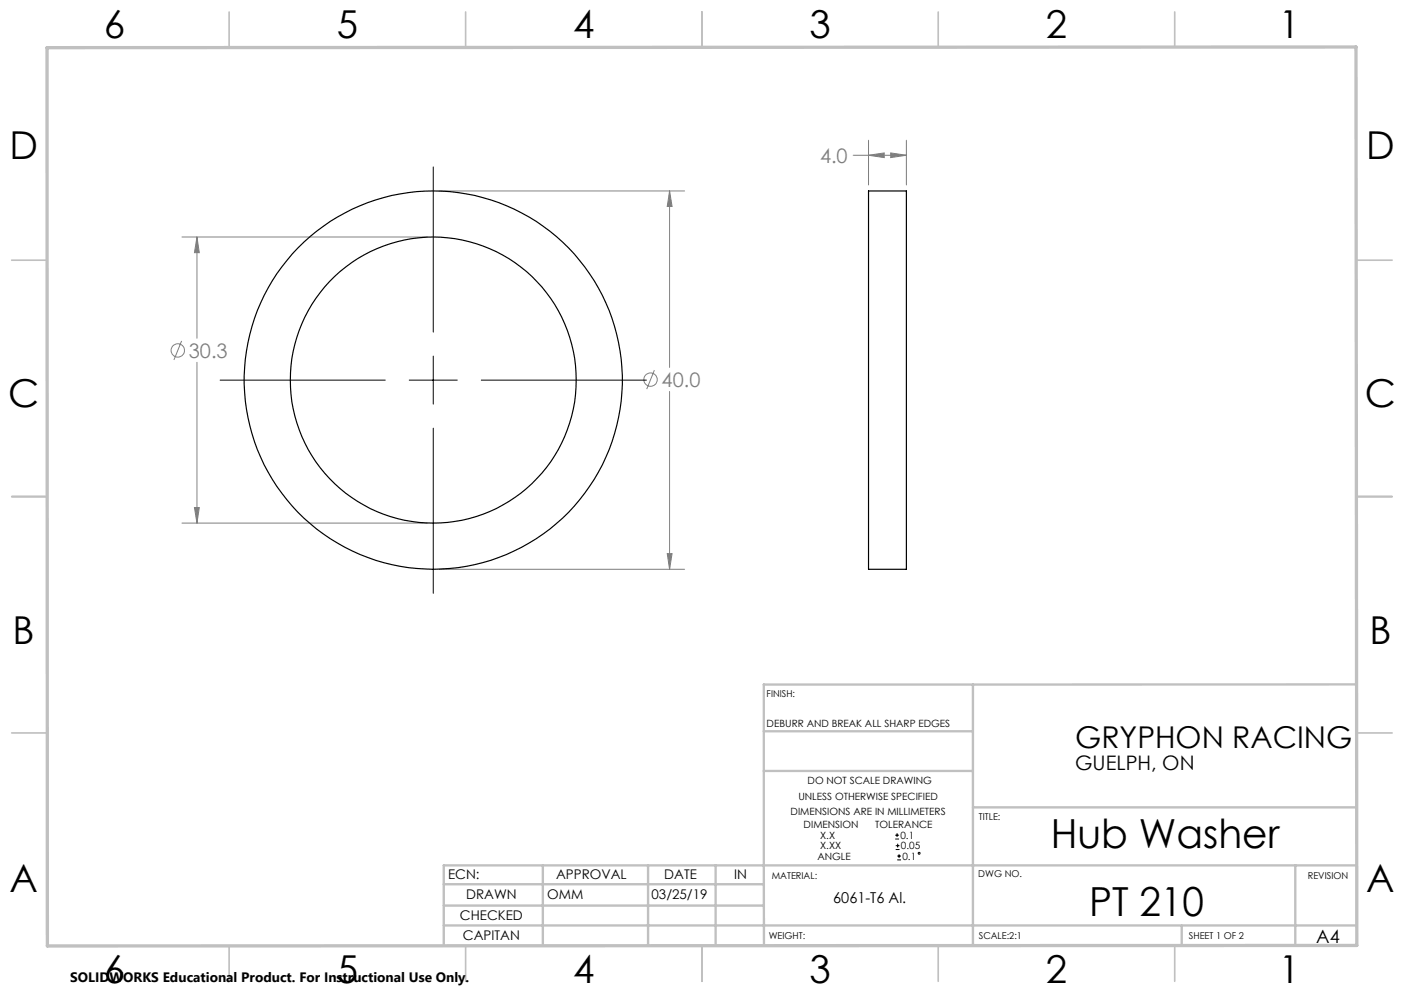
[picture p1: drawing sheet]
<svg xmlns="http://www.w3.org/2000/svg" width="297mm" height="210mm" viewBox="0 0 297 210" stroke-linecap="round" stroke-linejoin="round" font-family="sans-serif">
<g fill="none" stroke="#808080" stroke-width=".21">
<path d="M180.5 32.8h11.2M183.7 29.7v9.4M183.7 32.8l3.3-.5v1zM188.4 32.3l3.3 .5-3.3 .5zM191.7 29.7v9.4M38.5 50.1h51.9M41.7 50.1v21.4M41.7 50.1l.5 3.3h-1.1zM92.9 40.4h51.9M141.6 40.4l.6 3.3h-1.1zM141.6 40.4v37.3M38.4 72.1l-1.6 4"/>
<path d="M41.7 76.6v34M138.4 78.3l-1.6 4M141.6 82.8v37.6M38.5 110.6h51.9M41.1 107.3h1.1l-.5 3.3zM141.1 117.1h1.1l-.6 3.3zM92.9 120.4h51.9"/>
<circle cx="37.6" cy="74.1" r="1.41"/>
<circle cx="137.6" cy="80.3" r="1.41"/>
</g>
<g fill="none" stroke="#000" stroke-width=".21">
<path d="M91.7 35.3v34.9M91.7 75.3v10.2M46.6 80.4h34.9M86.6 80.4h10.1M91.7 90.5v35M101.8 80.4h34.9M189.4 177.4h.8M189.4 176.6h.8M189.5 179.7h.8M189.5 178.8h.8M189.8 176.2v.8M189.9 178.4v.8"/>
<path d="M189.8 181.8h.8M189.8 181h.8M190.2 180.6v.9"/>
<circle cx="194.4" cy="180.4" r=".2"/>
</g>
<g fill="none" stroke="#c0c0c0" stroke-width=".35">
<path d="M48.5 2.5v7.5M98.5 2.5v7.5M148.5 2.5v7.5M198.5 2.5v7.5M248.5 2.5v7.5M2.5 55h7.5M287 55h7.5M2.5 105h7.5M287 105h7.5M2.5 155h7.5M287 155h7.5M48.5 200v7.5"/>
<path d="M98.5 200v7.5M148.5 200v7.5M198.5 200v7.5M248.5 200v7.5"/>
</g>
<g fill="none" stroke="#c0c0c0" stroke-width=".5">
<path d="M161.6 154.6h44.2M205.8 144.8v55.2M287 144.7l-125.4 .1v55.2M161.6 163h44.2M205.8 170.7h81.2M93.9 195.7h193.1M93.9 191.5h67.7M93.9 187h67.7M114.8 183v17M137.1 183v17M151.4 183v17M250 195.8v4.2"/>
<path d="M274 183v16.9M287 183h-193.1v17"/>
</g>
<path d="M9.9 10.1l276.9-.2 .2 190-277 .2z" fill="none" stroke="#c0c0c0" stroke-width=".7"/>
<path d="M141.6 40.4l.6 3.3h-1.1zM141.1 117.1h1.1l-.6 3.3zM41.7 50.1l.5 3.3h-1.1zM41.1 107.3h1.1l-.5 3.3zM188.4 32.3l3.3 .5-3.3 .5zM183.7 32.8l3.3-.5v1z" fill="#808080"/>
<g fill="none" stroke="#000" stroke-width=".25">
<path d="M183.7 40.4h8v80h-8z"/>
<circle cx="91.6" cy="80.4" r="30.3"/>
<circle cx="91.6" cy="80.4" r="40"/>
</g>
<g font-size="8.5">
<text x="222.3" y="179.3">Hub Washer</text>
<text x="230.4" y="193.8">PT 210</text>
</g>
<g font-size="8.1">
<text x="22" y="8">6</text>
<text x="71.2" y="8">5</text>
<text x="121.2" y="8">4</text>
<text x="171.3" y="8">3</text>
<text x="221.3" y="8">2</text>
<text x="270.5" y="8">1</text>
<text x="2" y="33.6">D</text>
<text x="289" y="33.6">D</text>
<text x="1.7" y="86.1">C</text>
<text x="288.7" y="86.1">C</text>
<text x="2.7" y="136.1">B</text>
<text x="289.7" y="136.1">B</text>
<text x="2" y="188.6">A</text>
<text x="289" y="188.6">A</text>
<text x="22" y="208">6</text>
<text x="71.2" y="208">5</text>
<text x="121.2" y="208">4</text>
<text x="171.3" y="208">3</text>
<text x="221.3" y="208">2</text>
<text x="270.5" y="208">1</text>
</g>
<text font-size="6.3" x="227.4" y="158.2">GRYPHON RACING</text>
<g font-size="4.2" fill="#808080">
<text x="173.5" y="34.4">4.0</text>
<text x="40" y="75.6">30.3</text>
<text x="140" y="81.8">40.0</text>
</g>
<text font-size="4.2" x="227.4" y="162.8">GUELPH, ON</text>
<text font-size="3.9" x="278.4" y="199.3">A4</text>
<text font-size="3.2" x="176.3" y="190.9">6061-T6 Al.</text>
<text font-size="2.9" x="14.9" y="207.6">SOLIDWORKS Educational Product. For Instructional Use Only.</text>
<g font-size="2.8">
<text x="94.8" y="185.9">ECN:</text>
<text x="117.6" y="185.9">APPROVAL</text>
<text x="140.5" y="185.9">DATE</text>
<text x="155.3" y="185.9">IN</text>
<text x="98.6" y="190.2">DRAWN</text>
<text x="115.8" y="190.2">OMM</text>
<text x="137.8" y="190.2">03/25/19</text>
<text x="97.3" y="194.5">CHECKED</text>
<text x="97.9" y="198.9">CAPITAN</text>
</g>
<g font-size="2.1">
<text x="162.2" y="153.7">DEBURR AND BREAK ALL SHARP EDGES</text>
<text x="170.8" y="165.8">DO NOT SCALE DRAWING</text>
<text x="167.2" y="172.4">DIMENSIONS ARE IN MILLIMETERS</text>
<text x="168.9" y="169.2">UNLESS OTHERWISE SPECIFIED</text>
<text x="170" y="175.2">DIMENSION</text>
<text x="173.5" y="179.6">X.XX</text>
<text x="173.5" y="177.4">X.X</text>
<text x="185.2" y="175.2">TOLERANCE</text>
<text x="190.5" y="177.4">0.1</text>
<text x="190.6" y="179.6">0.05</text>
<text x="172.9" y="181.8">ANGLE</text>
<text x="190.9" y="181.8">0.1</text>
</g>
<g font-size="2">
<text x="162.2" y="147.5">FINISH:</text>
<text x="207.1" y="173.3">TITLE:</text>
<text x="163.3" y="185.9">MATERIAL:</text>
<text x="207" y="185.5">DWG NO.</text>
<text x="276.7" y="185.9">REVISION</text>
<text x="162.6" y="198.5">WEIGHT:</text>
<text x="207.1" y="198.6">SCALE:2:1</text>
<text x="251.5" y="198.6">SHEET 1 OF 2</text>
</g>
</svg>
